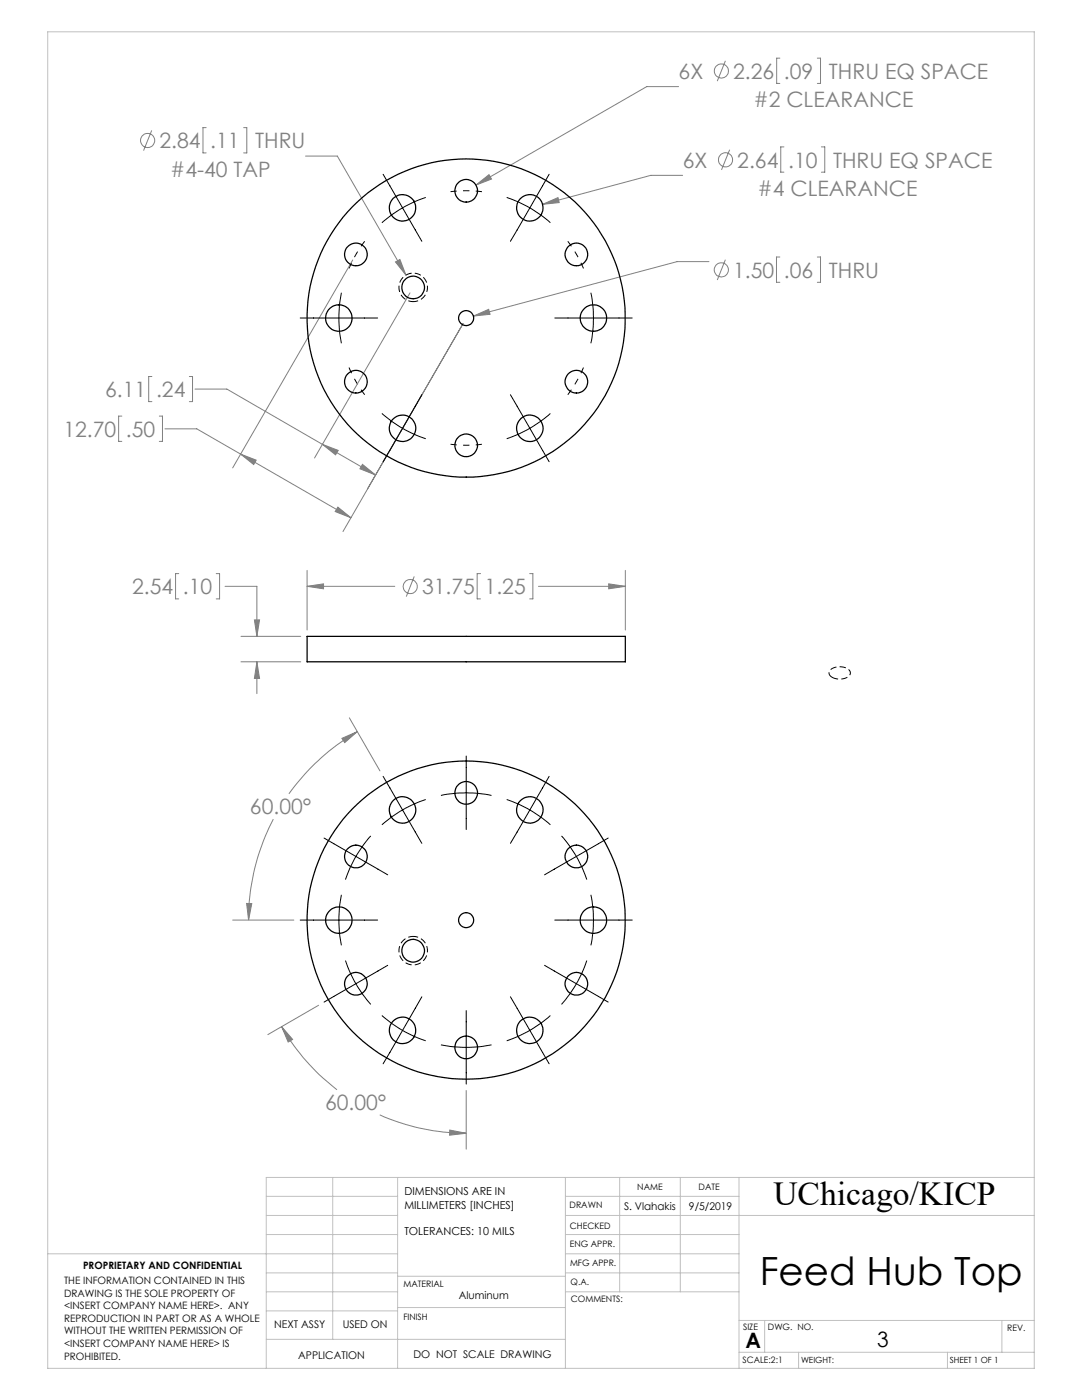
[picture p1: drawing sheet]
<svg xmlns="http://www.w3.org/2000/svg" width="216mm" height="279mm" viewBox="0 0 216 279" stroke-linecap="round" stroke-linejoin="round" font-family="sans-serif">
<g fill="none" stroke="#808080" stroke-width=".2">
<path d="M135.4 17.3h-6.4l-34 19.6M144.7 12.1l-1.6 4.1M155.6 11.6h-.6v5.1h.6M163.1 11.6h.6v5.1h-.6M30.3 26l-1.7 4.1M41.1 25.5h-.6v5h.6M48.6 25.5h.6v5h-.6M61 31.2h6.3l13.7 23.7M95 36.9l2.6-2 .5 .8zM136.2 35h-6.3l-21.6 5.8M145.6 29.9l-1.6 4M156.4 29.3h-.6v5.1h.6"/>
<path d="M163.9 29.3h.7v5.1h-.7M70.4 51.9l-24 41.5M78.9 52.3l.9-.5 1.2 3.1zM81.8 58.5l-19 32.9M108.3 40.8l3-1.4 .3 1zM141.5 52.2h-6.4l-40.6 10.9M144.7 51.8l-1.6 4.1M155.6 51.3h-.7v5h.7M163.1 51.3h.6v5h-.6M30.3 75.1h-.6v5.1h.6M37.8 75.1h.6v5.1h-.6M38.9 77.6h6.4l29.6 17.2"/>
<path d="M92.4 64.6l-24 41.5M94.5 63.1l3-1.4 .3 1zM24.3 83h-.6v5.1h.6M31.8 83h.6v5.1h-.6M32.9 85.6h6.4l8.7 5M48 90.6l22 12.7M48 90.6l3.1 1.2-.5 .9zM64.3 88.7l3.2 1.2-.5 .9zM72.3 92.7l2.6 2.1-3.1-1.2zM35.7 114.5h-.7v5h.7M43.1 114.5h.7v5h-.7M44.9 117h6.4v10"/>
<path d="M61.3 113.8v11.9M61.3 117h17.5M61.3 117l3.3-.5v1zM67.4 101.2l2.6 2.1-3.1-1.2zM82.7 115l-1.6 4.1M95.9 114.5h-.7v5h.7M105.7 114.5h.6v5h-.6M107.5 117h17.3M121.5 116.5l3.3 .5-3.3 .5zM124.8 113.8v11.9M48.1 127h11.9M48.1 132.1h11.9"/>
<path d="M50.8 123.7h1l-.5 3.3zM51.3 132.1l.5 3.3h-1zM51.3 132.1v6.3M68.2 147.4l3.1-1.4-2.5 2.2zM69.7 143.3l6.1 10.5M71.3 146a43.6 43.6 0 0 0-13.7 12.4M54.5 163.5a43 43 0 0 0-4.9 20.1M46.4 183.6h12.2M49.2 180.3h1l-.6 3.3zM56.2 204.9l2.2 2.5-.9 .6zM56.2 204.9a42.9 42.9 0 0 0 11 12.6M63.6 200.6l-10.2 5.9"/>
<path d="M93 217.6v11.7M75.8 222.5a42.2 42.2 0 0 0 17.2 3.7M89.7 225.5l3.3 .7-3.3 .4z"/>
<circle cx="143.9" cy="14.2" r="1.4"/>
<circle cx="29.4" cy="28" r="1.42"/>
<circle cx="144.8" cy="31.9" r="1.41"/>
<circle cx="143.9" cy="53.9" r="1.42"/>
<circle cx="81.9" cy="117.1" r="1.4"/>
</g>
<path d="M82.5 60.2a2.84 2.84 0 0 1-2.6-4.2 2.84 2.84 0 0 1 4.9-.2 2.84 2.84 0 0 1-2.1 4.4h-.2M82.5 186.9a2.84 2.84 0 0 0-2.6 4.2 2.84 2.84 0 0 0 4.9 .2 2.84 2.84 0 0 0-2.1-4.4h-.2" fill="none" stroke="#000" stroke-width=".2" stroke-dasharray="1.3 .6" stroke-dashoffset=".3" stroke-linecap="butt"/>
<path d="M166 135.2a.98 .98 0 0 1-.6-1.1 .98 .98 0 0 1 1-.8 2.71 2.71 0 0 1 3.2 .8 1.45 1.45 0 0 1-1.6 1.4h-1.1l-.9-.3" fill="none" stroke="#000" stroke-width=".2" stroke-dasharray="1.3 .6" stroke-linecap="butt"/>
<path d="M96.2 38.3a25.4 25.4 0 0 0-6.3 0M72.8 48.1a25.4 25.4 0 0 0-3.2 5.5M116.4 53.6a25.4 25.4 0 0 0-3.1-5.5M69.6 73.4a25.4 25.4 0 0 0 3.2 5.4M113.3 78.8a25.4 25.4 0 0 0 3.1-5.4M89.9 88.7a25.4 25.4 0 0 0 6.3 0" fill="none" stroke="#000" stroke-width=".2" stroke-dasharray="15.2 1.3 1.3 1.3" stroke-dashoffset="14" stroke-linecap="butt"/>
<g fill="none" stroke="#000" stroke-width=".2">
<path d="M76.4 34.8l7.8 13.4M84.9 39.4a25.5 25.5 0 0 0-8.7 5M101.1 39.4a24.9 24.9 0 0 1 8.7 5M109.6 34.8l-7.8 13.4M68.1 58.4a26 26 0 0 0 0 10.1M117.9 58.4a24.3 24.3 0 0 1 0 10.1M59.9 63.5h15.5M84.2 78.8l-7.8 13.3M101.8 78.8l7.8 13.3M110.7 63.5h15.5M76.2 82.5a25.5 25.5 0 0 0 8.7 5.1M109.8 82.5a24.9 24.9 0 0 1-8.7 5.1"/>
<path d="M76.4 154.9l7.8 13.4M84.9 159.6a25.5 25.5 0 0 0-8.7 5M88 158.7a24.3 24.3 0 0 1 10.1 0M93 150.9v14.7M101.1 159.6l2.4 .9 2.2 1.1M109.6 154.9l-3.9 6.7M64.7 167.3l12.7 7.3M68.1 178.6a26 26 0 0 0 0 10.1M74 166.8a24.9 24.9 0 0 0-5.1 8.7M105.7 161.6l2.1 1.4 2 1.6M105.7 161.6l-3.9 6.7M112 166.8a24.9 24.9 0 0 1 5.1 8.7"/>
<path d="M117.9 178.6a24.3 24.3 0 0 1 0 10.1M121.4 167.3l-12.7 7.3M59.9 183.6h15.5M68.9 191.7l1 2.4 1.1 2.2M71 196.3l1.4 2.2 1.6 1.9M71 196.3l-6.3 3.7M77.4 192.7l-6.4 3.6M84.2 198.9l-7.8 13.4M101.8 198.9l7.8 13.4M108.7 192.7l12.7 7.3M110.7 183.6h15.5M117.1 191.7a25.5 25.5 0 0 1-5.1 8.7"/>
<path d="M76.2 202.7a25.5 25.5 0 0 0 8.7 5M88 208.5a26 26 0 0 0 10.1 0M93 201.7v14.7M109.8 202.7a24.9 24.9 0 0 1-8.7 5"/>
</g>
<g fill="none" stroke="#c0c0c0" stroke-width=".2">
<path d="M9.5 6.4h196.9v266.7h-196.9zM53.1 238.8h26.2M66.4 235v32.3M79.3 235v38.1M112.8 235v38.1M112.8 238.8h34.7M123.6 235v22.8M135.7 235v22.8M147.5 235v38.1M206.4 235h-153.3v38.1M9.5 250.2h69.8M53.1 257.8h26.2"/>
<path d="M53.1 242.6h26.2M53.1 246.4h26.2M53.1 254h26.2M79.3 254.7h33.5M112.8 257.8h34.7M112.8 250.2h34.7M112.8 242.6h93.6M112.8 246.4h34.7M112.8 254h34.7M53.1 267.3h59.7M53.1 261.6h26.2M79.3 260.9h33.5"/>
<path d="M147.5 269.9h58.9M147.5 263.5h58.9M152.6 263.5v6.4M159.3 269.9v3.2M189.1 269.9v3.2M199.9 263.5v6.4"/>
</g>
<path d="M95 36.9l3.1-1.2-.5-.8zM108.3 40.8l3.3-.4-.3-1zM78.9 52.3l2.1 2.6-1.2-3.1zM94.5 63.1l3.3-.4-.3-1zM64.3 88.7l3.2 1.2-.5 .9zM72.3 92.7l2.6 2.1-3.1-1.2zM67.4 101.2l2.6 2.1-3.1-1.2zM48 90.6l3.1 1.2-.5 .9zM121.5 116.5l3.3 .5-3.3 .5zM61.3 117l3.3-.5v1zM50.8 123.7h1l-.5 3.3zM51.3 132.1l.5 3.3h-1zM68.2 147.4l3.1-1.4-2.5 2.2zM49.2 180.3h1l-.6 3.3zM56.2 204.9l2.2 2.5-.9 .6zM89.7 225.5l3.3 .7-3.3 .4z" fill="#808080"/>
<g fill="none" stroke="#000" stroke-width=".25">
<path d="M61.3 127h63.5v5.1h-63.5z"/>
<circle cx="93" cy="38.1" r="2.25"/>
<circle cx="71" cy="50.8" r="2.26"/>
<circle cx="80.3" cy="41.5" r="2.65"/>
<circle cx="82.4" cy="57.4" r="2.26"/>
<circle cx="105.7" cy="41.5" r="2.65"/>
<circle cx="115" cy="50.8" r="2.25"/>
<circle cx="67.6" cy="63.5" r="2.64"/>
<circle cx="71" cy="76.2" r="2.26"/>
<circle cx="93" cy="63.5" r="1.5"/>
<circle cx="93" cy="63.5" r="31.7"/>
<circle cx="115" cy="76.2" r="2.25"/>
<circle cx="118.4" cy="63.5" r="2.63"/>
<circle cx="80.3" cy="85.5" r="2.63"/>
<circle cx="93" cy="88.9" r="2.25"/>
<circle cx="105.7" cy="85.5" r="2.64"/>
<circle cx="93" cy="158.2" r="2.26"/>
<circle cx="71" cy="170.9" r="2.27"/>
<circle cx="80.3" cy="161.6" r="2.64"/>
<circle cx="105.7" cy="161.6" r="2.64"/>
<circle cx="115" cy="170.9" r="2.26"/>
<circle cx="67.6" cy="183.6" r="2.64"/>
<circle cx="71" cy="196.3" r="2.27"/>
<circle cx="82.4" cy="189.7" r="2.26"/>
<circle cx="93" cy="183.6" r="1.5"/>
<circle cx="93" cy="183.6" r="31.8"/>
<circle cx="115" cy="196.3" r="2.26"/>
<circle cx="118.4" cy="183.6" r="2.63"/>
<circle cx="80.3" cy="205.6" r="2.65"/>
<circle cx="93" cy="209" r="2.26"/>
<circle cx="105.7" cy="205.6" r="2.64"/>
</g>
<text font-size="7.8" x="151.6" y="256.4">Feed Hub Top</text>
<text font-size="6.7" x="154.3" y="240.4">UChicago/KICP</text>
<g font-size="4.2" fill="#808080">
<text x="135.4" y="15.7">6X</text>
<text x="146.3" y="15.7">2.26</text>
<text x="156.4" y="15.7">.09</text>
<text x="165.4" y="15.7">THRU EQ SPACE</text>
<text x="150.4" y="21.4">#2 CLEARANCE</text>
<text x="31.8" y="29.6">2.84</text>
<text x="42" y="29.6">.11</text>
<text x="50.9" y="29.6">THRU</text>
<text x="33.9" y="35.3">#4-40 TAP</text>
<text x="136.2" y="33.4">6X</text>
<text x="147.1" y="33.4">2.64</text>
<text x="157.3" y="33.4">.10</text>
<text x="166.2" y="33.4">THRU EQ SPACE</text>
<text x="151.2" y="39.1">#4 CLEARANCE</text>
<text x="146.3" y="55.4">1.50</text>
<text x="156.4" y="55.4">.06</text>
<text x="165.4" y="55.4">THRU</text>
<text x="21" y="79.2">6.11</text>
<text x="31.1" y="79.2">.24</text>
<text x="12.6" y="87.1">12.70</text>
<text x="25.1" y="87.1">.50</text>
<text x="26.4" y="118.6">2.54</text>
<text x="36.5" y="118.6">.10</text>
<text x="84.2" y="118.6">31.75</text>
<text x="96.7" y="118.6">1.25</text>
<text x="49.9" y="162.5">60.00°</text>
<text x="64.9" y="221.6">60.00°</text>
</g>
<g font-size="4.2">
<text x="148.8" y="269">A</text>
<text x="175.1" y="268.8">3</text>
</g>
<g font-size="2.2">
<text x="80.7" y="238.6">DIMENSIONS ARE IN</text>
<text x="80.7" y="241.2">MILLIMETERS [INCHES]</text>
<text x="80.7" y="246.5">TOLERANCES: 10 MILS</text>
</g>
<g font-size="2.1">
<text x="124.5" y="241.6">S. Vlahakis</text>
<text x="137.5" y="241.6">9/5/2019</text>
<text x="91.6" y="259.2">Aluminum</text>
<text x="54.7" y="265">NEXT ASSY</text>
<text x="68.4" y="265">USED ON</text>
<text x="59.5" y="271.2">APPLICATION</text>
<text x="82.5" y="270.9">DO NOT SCALE DRAWING</text>
</g>
<g font-size="2">
<text x="12.8" y="256.2">THE INFORMATION CONTAINED IN THIS</text>
<text x="16.6" y="253.2">PROPRIETARY AND CONFIDENTIAL</text>
<text x="12.8" y="258.8">DRAWING IS THE SOLE PROPERTY OF</text>
<text x="12.8" y="261.3">&lt;INSERT COMPANY NAME HERE&gt;. ANY</text>
<text x="12.8" y="263.8">REPRODUCTION IN PART OR AS A WHOLE</text>
<text x="12.8" y="266.3">WITHOUT THE WRITTEN PERMISSION OF</text>
<text x="12.8" y="268.8">&lt;INSERT COMPANY NAME HERE&gt; IS</text>
<text x="12.8" y="271.4">PROHIBITED.</text>
</g>
<g font-size="1.8">
<text x="127.2" y="237.4">NAME</text>
<text x="139.4" y="237.5">DATE</text>
<text x="113.7" y="241.2">DRAWN</text>
<text x="113.7" y="245.2">CHECKED</text>
<text x="113.7" y="248.8">ENG APPR.</text>
<text x="80.5" y="256.9">MATERIAL</text>
<text x="113.7" y="252.6">MFG APPR.</text>
<text x="113.8" y="256.4">Q.A.</text>
<text x="80.5" y="263.3">FINISH</text>
<text x="113.9" y="259.9">COMMENTS:</text>
<text x="148.3" y="265.4">SIZE</text>
<text x="153.2" y="265.5">DWG. NO.</text>
<text x="201" y="265.6">REV.</text>
<text x="148.2" y="272">SCALE:2:1</text>
</g>
<g font-size="1.7">
<text x="159.8" y="272.1">WEIGHT:</text>
<text x="189.5" y="272.1">SHEET 1 OF 1</text>
</g>
</svg>
